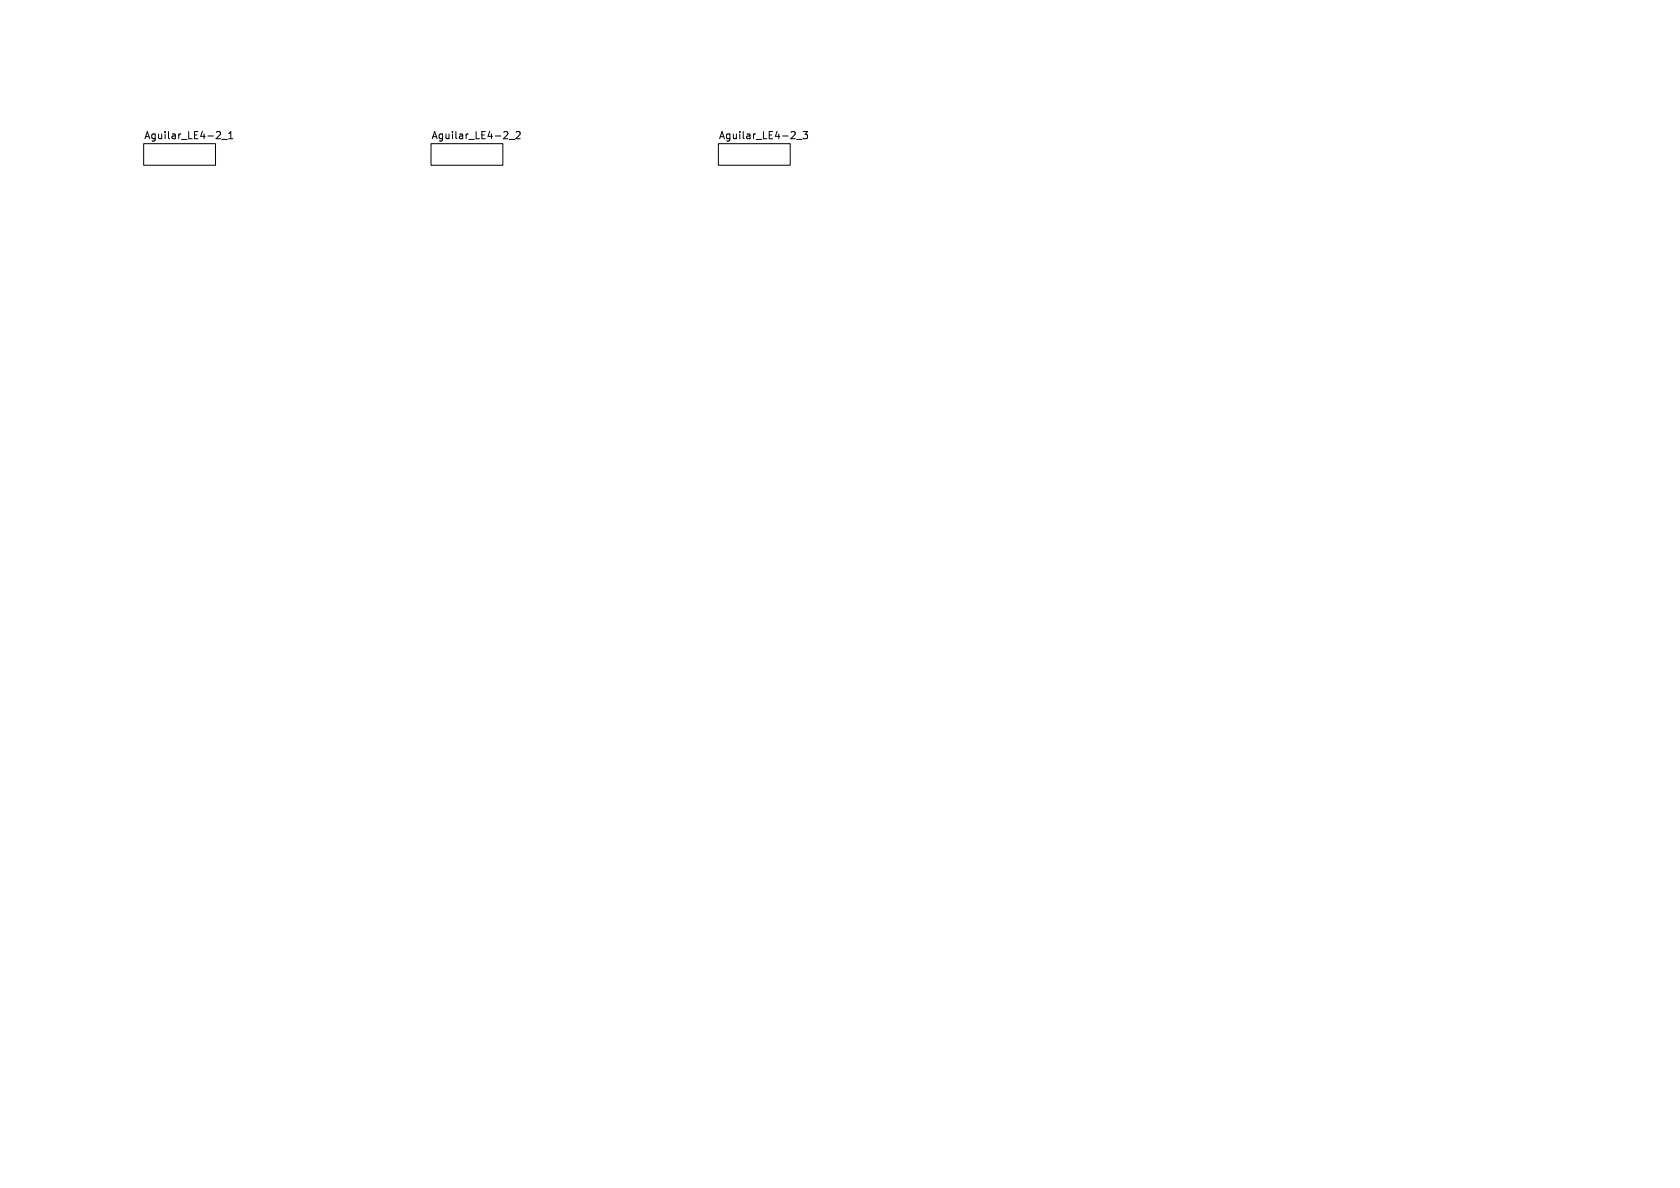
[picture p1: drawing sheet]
<svg xmlns="http://www.w3.org/2000/svg" width="297mm" height="210mm" viewBox="0 0 297 210" stroke-linecap="round" stroke-linejoin="round" font-family="sans-serif">
<path d="M25.4 25.4h12.7v3.8h-12.7zM38.7 23.3l.3 .2-.1 .3-.7 .7h.8M39.2 24.6h1M40.4 24.5h.8M40.4 23.6l.4-.3v1.2M76.2 25.4h12.7v3.8h-12.7zM90 24.6h1M91.2 23.4l.5-.1 .3 .3-.8 .9h.8M127 25.4h12.7v3.8h-12.7zM140.8 24.6h1M142 23.3h.8l-.5 .4 .4 .2v.5l-.2 .1-.5-.1" fill="none" stroke="#000" stroke-width=".18"/>
<g font-size="1.8">
<text x="25.4" y="24.7">Aguilar_LE4-2_1</text>
<text x="76.2" y="24.7">Aguilar_LE4-2_2</text>
<text x="127" y="24.7">Aguilar_LE4-2_3</text>
</g>
</svg>
